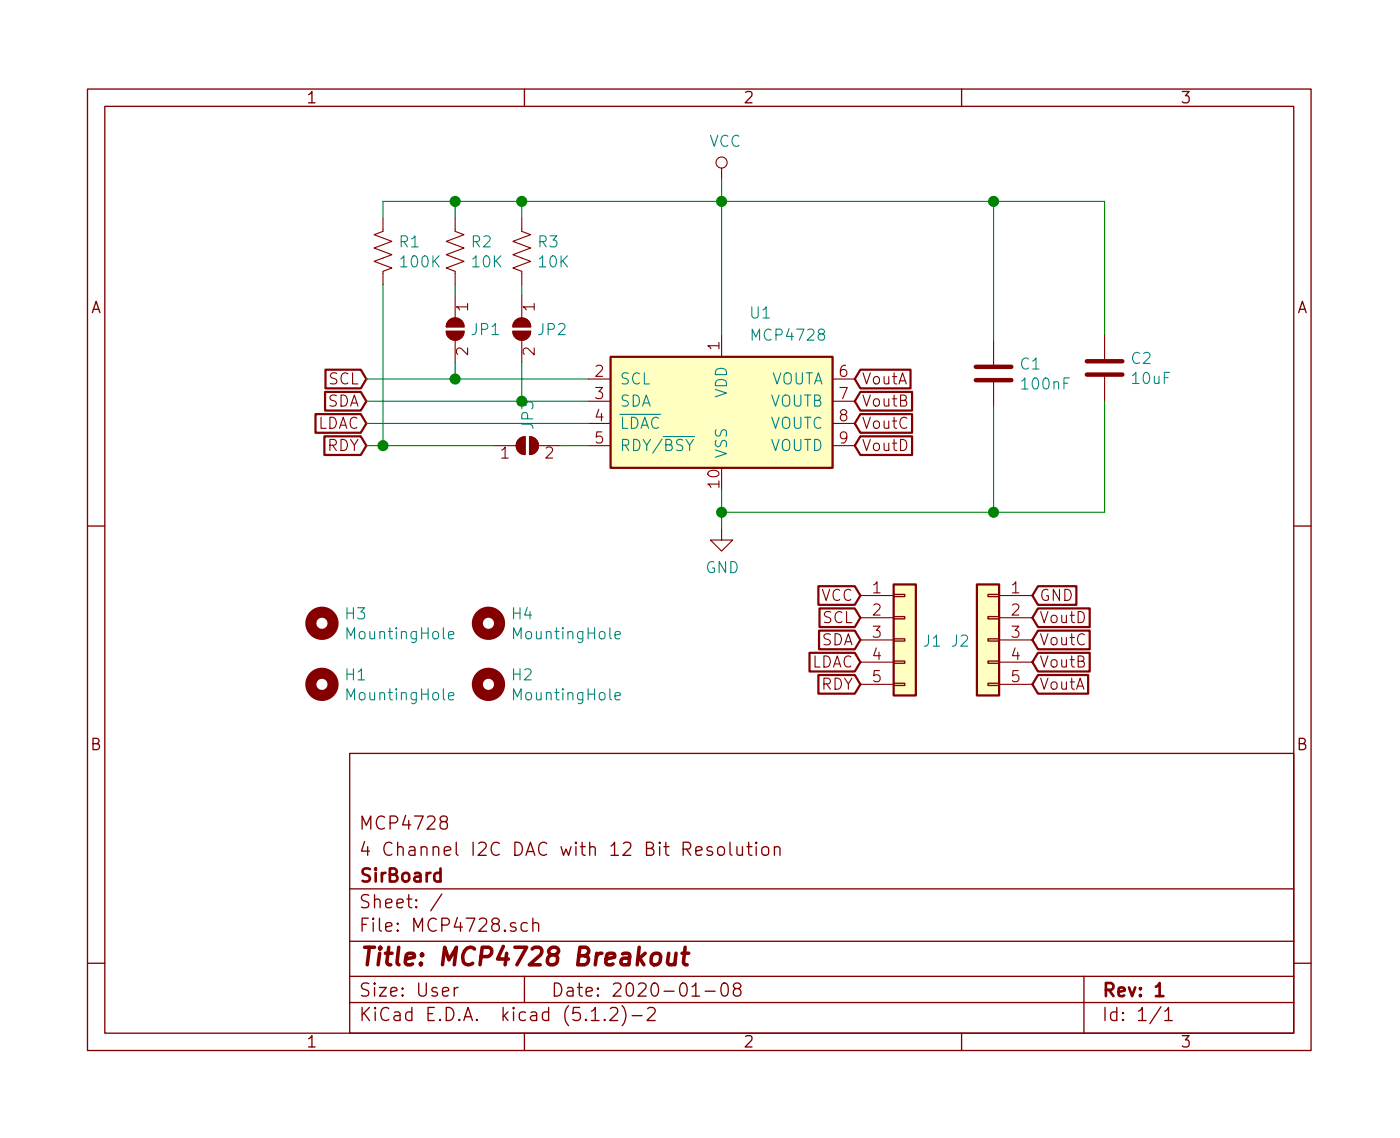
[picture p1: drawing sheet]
EESchema Schematic File Version 4
LIBS:MCP4728-cache
EELAYER 29 0
EELAYER END
$Descr User 6299 5118
encoding utf-8
Sheet 1 1
Title "MCP4728 Breakout "
Date "2020-01-08"
Rev "1"
Comp "SirBoard"
Comment1 "4 Channel I2C DAC with 12 Bit Resolution"
Comment2 "MCP4728"
Comment3 ""
Comment4 ""
$EndDescr
$Comp
L Mechanical:MountingHole H4
U 1 1
P 2200 2800
F 0 "H4" H 2300 2845 50  0000 L CNN
F 1 "MountingHole" H 2300 2755 50  0000 L CNN
F 2 "SirBoardLibrary:MountingHole_M2.5_SirBoard" H 2200 2800 50  0001 C CNN
F 3 "~" H 2200 2800 50  0001 C CNN
	1    2200 2800
	1    0    0    -1  
$EndComp
$Comp
L Mechanical:MountingHole H3
U 1 1
P 1450 2800
F 0 "H3" H 1550 2845 50  0000 L CNN
F 1 "MountingHole" H 1550 2755 50  0000 L CNN
F 2 "SirBoardLibrary:MountingHole_M2.5_SirBoard" H 1450 2800 50  0001 C CNN
F 3 "~" H 1450 2800 50  0001 C CNN
	1    1450 2800
	1    0    0    -1  
$EndComp
$Comp
L Connector_Generic:Conn_01x05 J1
U 1 1
P 4075 2875
F 0 "J1" H 4154 2872 50  0000 L CNN
F 1 "Conn_01x05" H 4154 2827 50  0001 L CNN
F 2 "Connector_PinHeader_2.54mm:PinHeader_1x05_P2.54mm_Vertical" H 4075 2875 50  0001 C CNN
F 3 "~" H 4075 2875 50  0001 C CNN
	1    4075 2875
	1    0    0    -1  
$EndComp
$Comp
L Connector_Generic:Conn_01x05 J2
U 1 1
P 4450 2875
F 0 "J2" H 4529 2872 50  0000 L CNN
F 1 "Conn_01x05" H 4529 2827 50  0001 L CNN
F 2 "Connector_PinHeader_2.54mm:PinHeader_1x05_P2.54mm_Vertical" H 4450 2875 50  0001 C CNN
F 3 "~" H 4450 2875 50  0001 C CNN
	1    4450 2875
	-1   0    0    -1  
$EndComp
$Comp
L Mechanical:MountingHole H2
U 1 1
P 2200 3075
F 0 "H2" H 2300 3120 50  0000 L CNN
F 1 "MountingHole" H 2300 3030 50  0000 L CNN
F 2 "SirBoardLibrary:MountingHole_M2.5_SirBoard" H 2200 3075 50  0001 C CNN
F 3 "~" H 2200 3075 50  0001 C CNN
	1    2200 3075
	1    0    0    -1  
$EndComp
$Comp
L Mechanical:MountingHole H1
U 1 1
P 1450 3075
F 0 "H1" H 1550 3120 50  0000 L CNN
F 1 "MountingHole" H 1550 3030 50  0000 L CNN
F 2 "SirBoardLibrary:MountingHole_M2.5_SirBoard" H 1450 3075 50  0001 C CNN
F 3 "~" H 1450 3075 50  0001 C CNN
	1    1450 3075
	1    0    0    -1  
$EndComp
$Comp
L Analog_DAC:MCP4728 U1
U 1 1
P 3250 1800
F 0 "U1" H 3425 2200 50  0000 C CNN
F 1 "MCP4728" H 3550 2100 50  0000 C CNN
F 2 "Package_SO:MSOP-10_3x3mm_P0.5mm" H 3250 1200 50  0001 C CNN
F 3 "http://ww1.microchip.com/downloads/en/DeviceDoc/22187E.pdf" H 3250 2050 50  0001 C CNN
	1    3250 1800
	1    0    0    -1  
$EndComp
$Comp
L power:GND #PWR0101
U 1 1
P 3250 2375
F 0 "#PWR0101" H 3250 2125 50  0001 C CNN
F 1 "GND" H 3254 2203 50  0000 C CNN
F 2 "" H 3250 2375 50  0001 C CNN
F 3 "" H 3250 2375 50  0001 C CNN
	1    3250 2375
	1    0    0    -1  
$EndComp
$Comp
L power:VCC #PWR0102
U 1 1
P 3250 800
F 0 "#PWR0102" H 3250 650 50  0001 C CNN
F 1 "VCC" H 3267 973 50  0000 C CNN
F 2 "" H 3250 800 50  0001 C CNN
F 3 "" H 3250 800 50  0001 C CNN
	1    3250 800 
	1    0    0    -1  
$EndComp
Wire Wire Line
	3250 800  3250 900 
Wire Wire Line
	3250 2375 3250 2300
Text GLabel 1650 1700 0    50   Input ~ 0
SCL
Text GLabel 1650 1800 0    50   Input ~ 0
SDA
Text GLabel 1650 1900 0    50   Input ~ 0
LDAC
Text GLabel 1650 2000 0    50   Input ~ 0
RDY
$Comp
L Jumper:SolderJumper_2_Open JP1
U 1 1
P 2050 1475
F 0 "JP1" V 2050 1542 50  0000 L CNN
F 1 "SolderJumper_2_Open" V 2095 1542 50  0001 L CNN
F 2 "Jumper:SolderJumper-2_P1.3mm_Open_RoundedPad1.0x1.5mm" H 2050 1475 50  0001 C CNN
F 3 "~" H 2050 1475 50  0001 C CNN
	1    2050 1475
	0    1    1    0   
$EndComp
$Comp
L Jumper:SolderJumper_2_Open JP2
U 1 1
P 2350 1475
F 0 "JP2" V 2350 1542 50  0000 L CNN
F 1 "SolderJumper_2_Open" V 2395 1542 50  0001 L CNN
F 2 "Jumper:SolderJumper-2_P1.3mm_Open_RoundedPad1.0x1.5mm" H 2350 1475 50  0001 C CNN
F 3 "~" H 2350 1475 50  0001 C CNN
	1    2350 1475
	0    1    1    0   
$EndComp
$Comp
L Device:R_US R2
U 1 1
P 2050 1125
F 0 "R2" H 2118 1170 50  0000 L CNN
F 1 "10K" H 2118 1080 50  0000 L CNN
F 2 "Resistor_SMD:R_0603_1608Metric" V 2090 1115 50  0001 C CNN
F 3 "~" H 2050 1125 50  0001 C CNN
F 4 "C99198" H 2050 1125 50  0001 C CNN "Part"
	1    2050 1125
	1    0    0    -1  
$EndComp
$Comp
L Device:R_US R3
U 1 1
P 2350 1125
F 0 "R3" H 2418 1170 50  0000 L CNN
F 1 "10K" H 2418 1080 50  0000 L CNN
F 2 "Resistor_SMD:R_0603_1608Metric" V 2390 1115 50  0001 C CNN
F 3 "~" H 2350 1125 50  0001 C CNN
F 4 "C99198" H 2350 1125 50  0001 C CNN "Part"
	1    2350 1125
	1    0    0    -1  
$EndComp
Wire Wire Line
	2050 1275 2050 1325
Wire Wire Line
	2350 1325 2350 1275
Wire Wire Line
	2050 1625 2050 1700
Wire Wire Line
	2350 1800 2350 1625
Wire Wire Line
	2050 975  2050 900 
Wire Wire Line
	2350 900  2350 975 
Connection ~ 3250 900 
Wire Wire Line
	3250 900  3250 1500
$Comp
L Jumper:SolderJumper_2_Open JP3
U 1 1
P 2375 2000
F 0 "JP3" V 2375 2067 50  0000 L CNN
F 1 "SolderJumper_2_Open" V 2420 2067 50  0001 L CNN
F 2 "Jumper:SolderJumper-2_P1.3mm_Open_RoundedPad1.0x1.5mm" H 2375 2000 50  0001 C CNN
F 3 "~" H 2375 2000 50  0001 C CNN
	1    2375 2000
	1    0    0    -1  
$EndComp
Wire Wire Line
	2525 2000 2650 2000
$Comp
L Device:R_US R1
U 1 1
P 1725 1125
F 0 "R1" H 1657 1170 50  0000 R CNN
F 1 "100K" H 1657 1080 50  0000 R CNN
F 2 "Resistor_SMD:R_0603_1608Metric" V 1765 1115 50  0001 C CNN
F 3 "~" H 1725 1125 50  0001 C CNN
F 4 "C14675" H 1725 1125 50  0001 C CNN "Part"
	1    1725 1125
	-1   0    0    -1  
$EndComp
Wire Wire Line
	1725 975  1725 900 
Wire Wire Line
	1725 1275 1725 2000
Wire Wire Line
	1725 2000 1650 2000
Wire Wire Line
	1725 2000 2225 2000
Connection ~ 1725 2000
Wire Wire Line
	1650 1900 2650 1900
Connection ~ 2050 900 
Connection ~ 2050 1700
Wire Wire Line
	2050 1700 2650 1700
Connection ~ 2350 900 
Wire Wire Line
	2350 900  3250 900 
Connection ~ 2350 1800
Wire Wire Line
	2350 1800 2650 1800
Wire Wire Line
	1650 1700 2050 1700
Wire Wire Line
	1650 1800 2350 1800
Wire Wire Line
	1725 900  2050 900 
Wire Wire Line
	2050 900  2350 900 
$Comp
L Device:C C1
U 1 1
P 4475 1675
F 0 "C1" H 4590 1720 50  0000 L CNN
F 1 "100nF" H 4590 1630 50  0000 L CNN
F 2 "Resistor_SMD:R_0805_2012Metric" H 4513 1525 50  0001 C CNN
F 3 "~" H 4475 1675 50  0001 C CNN
F 4 "C38141" H 4475 1675 50  0001 C CNN "Part"
	1    4475 1675
	1    0    0    -1  
$EndComp
$Comp
L Device:C C2
U 1 1
P 4975 1650
F 0 "C2" H 5090 1695 50  0000 L CNN
F 1 "10uF" H 5090 1605 50  0000 L CNN
F 2 "Resistor_SMD:R_0805_2012Metric" H 5013 1500 50  0001 C CNN
F 3 "~" H 4975 1650 50  0001 C CNN
F 4 "C95841" H 4975 1650 50  0001 C CNN "Part"
	1    4975 1650
	1    0    0    -1  
$EndComp
Wire Wire Line
	4475 1525 4475 900 
Wire Wire Line
	4475 900  3250 900 
Wire Wire Line
	4975 1500 4975 900 
Wire Wire Line
	4975 900  4475 900 
Connection ~ 4475 900 
Wire Wire Line
	3250 2300 4475 2300
Wire Wire Line
	4975 2300 4975 1800
Connection ~ 3250 2300
Wire Wire Line
	3250 2300 3250 2200
Wire Wire Line
	4475 1825 4475 2300
Connection ~ 4475 2300
Wire Wire Line
	4475 2300 4975 2300
Text GLabel 4650 2775 2    50   Input ~ 0
VoutD
Text GLabel 4650 2875 2    50   Input ~ 0
VoutC
Text GLabel 4650 2975 2    50   Input ~ 0
VoutB
Text GLabel 4650 3075 2    50   Input ~ 0
VoutA
Text GLabel 3875 2775 0    50   Input ~ 0
SCL
Text GLabel 3875 2875 0    50   Input ~ 0
SDA
Text GLabel 3875 2975 0    50   Input ~ 0
LDAC
Text GLabel 3875 3075 0    50   Input ~ 0
RDY
Text GLabel 3875 2675 0    50   Input ~ 0
VCC
Text GLabel 4650 2675 2    50   Input ~ 0
GND
Text GLabel 3850 2000 2    50   Input ~ 0
VoutD
Text GLabel 3850 1900 2    50   Input ~ 0
VoutC
Text GLabel 3850 1800 2    50   Input ~ 0
VoutB
Text GLabel 3850 1700 2    50   Input ~ 0
VoutA
$EndSCHEMATC
